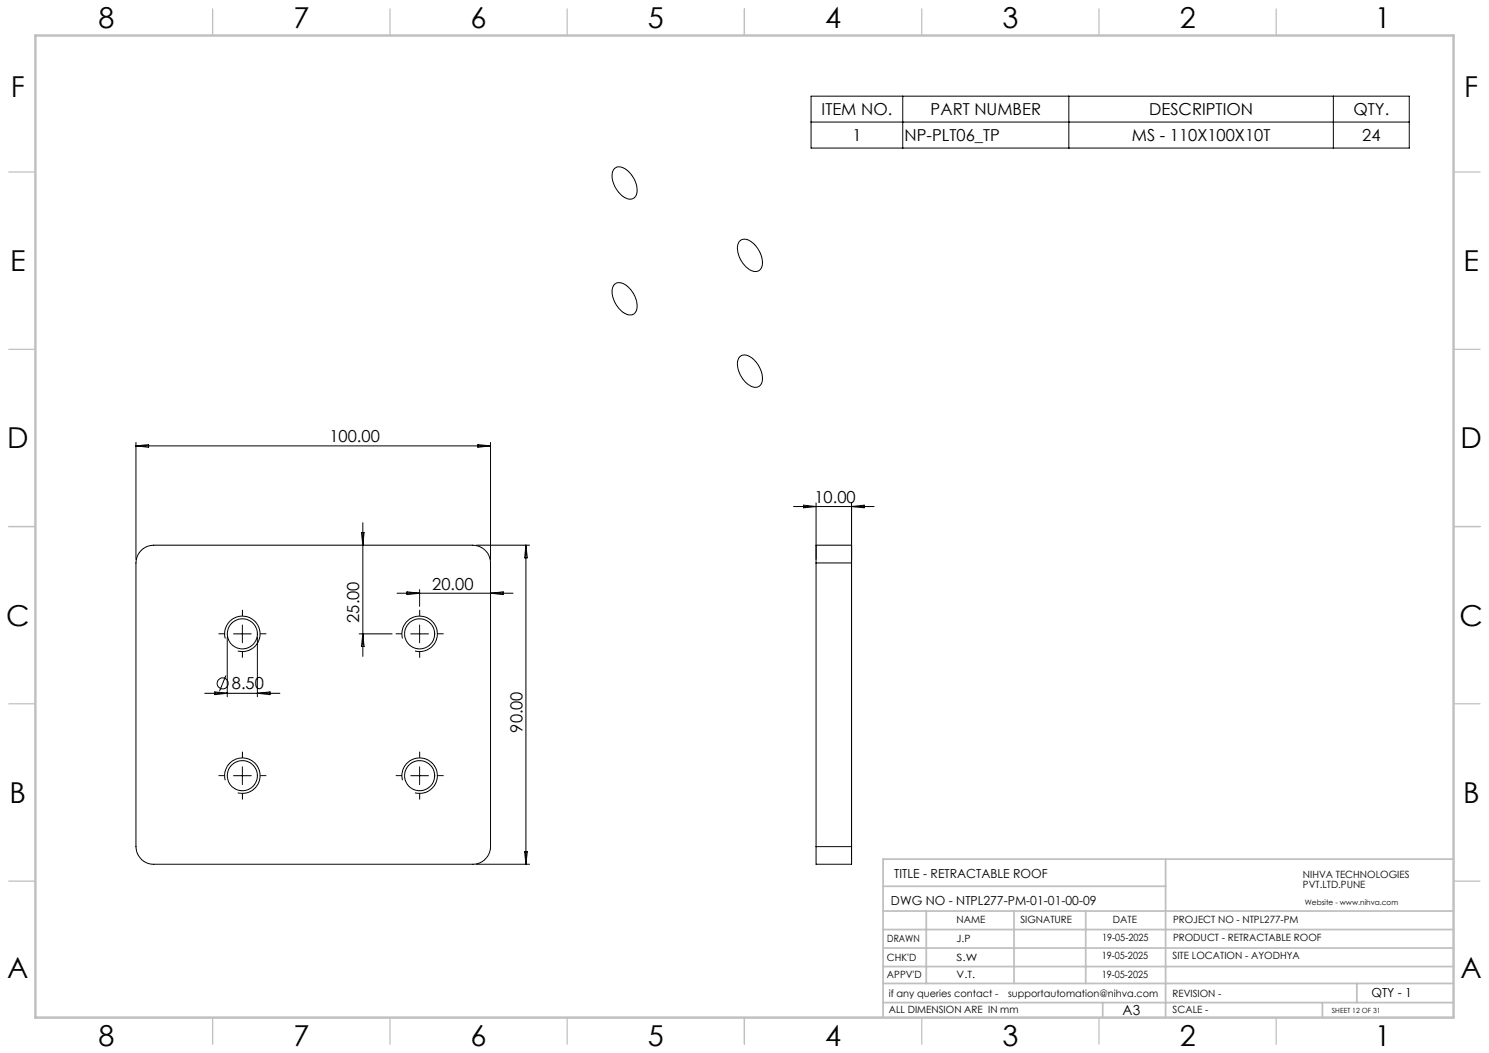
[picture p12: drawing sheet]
<svg xmlns="http://www.w3.org/2000/svg" width="420mm" height="297mm" viewBox="0 0 420 297" stroke-linecap="round" stroke-linejoin="round" font-family="sans-serif">
<g fill="none" stroke="#000" stroke-width=".28">
<path d="M228.8 27.1h168.7v14.7h-168.7zM228.8 34.4h168.7M254.6 27.1v14.7M301.5 27.1v14.7M376.1 27.1v14.7M173.4 47.5a3 3 0 0 1 4 1 6.5 6.5 0 0 1 2 6.7 2.32 2.32 0 0 1-3.7 .2 7.1 7.1 0 0 1-2.8-7.2zM208.6 68a2.62 2.62 0 0 1 3.7 .5 6.7 6.7 0 0 1 2.4 7.1 2.24 2.24 0 0 1-3.6 .2 7 7 0 0 1-2.8-7.2zM173.4 80.2a3.1 3.1 0 0 1 4.2 1.1 6.3 6.3 0 0 1 1.7 6.7 2.47 2.47 0 0 1-3.8-.1 7 7 0 0 1-2.6-7.1zM208.6 100.7a2.56 2.56 0 0 1 3.7 .4 6.8 6.8 0 0 1 2.4 7.1 2.24 2.24 0 0 1-3.6 .3 6.9 6.9 0 0 1-2.7-7.5zM38.3 124.8v33M38.3 125.8h100.1M38.3 125.8l3.6-.4v.7z"/>
<path d="M134.8 125.4l3.6 .4-3.6 .3zM138.4 124.8v33M39.6 155.5l.5-.5a5 5 0 0 1 3.3-1.2h89.9a5 5 0 0 1 5.1 5v80a5 5 0 0 1-5.1 5h-89.9a5 5 0 0 1-5.1-5l.1-80.7a4.8 4.8 0 0 1 1.2-2.6zM102 150.2h.7l-.4 3.6zM102.3 147.4v37.7M134.4 153.8h15M148.3 153.8v90M148.3 153.8l.4 3.5h-.7zM223.8 142.9h22.8M226.7 142.5l3.5 .4-3.5 .3zM230.2 158.8v-5h10v5M230.2 158.8h10"/>
<path d="M230.2 158.8v80M230.2 141.8v16M240.2 158.8v80M240.2 141.8v16M240.2 142.9l3.6-.4v.7zM64.1 179.8v16.7M65.9 178.8h5M68.4 176.3v5M72.6 179.8v16.7M101.3 178.8h9.3M102.3 178.8l.4 3.5h-.7zM112 167.3h32.7"/>
<path d="M114.8 166.9l3.6 .4-3.6 .4zM115.9 178.8h5M118.4 166.3v4.7M118.4 176.3v5M138.4 167.3l3.5-.4v.8zM57.7 195.5h21.3M60.6 195.2l3.5 .3-3.5 .4zM63.5 180.1a5 5 0 0 1 4.4-6.3 5 5 0 0 1 5.4 5.4 5 5 0 0 1-6.2 4.4M63.7 190.5l-1.8 4.5M72.6 195.5l3.6-.3v.7zM113.5 180.1a5 5 0 0 1 4.4-6.3 5 5 0 0 1 5.4 5.4 5 5 0 0 1-6.2 4.4M65.9 218.8h5"/>
<path d="M68.4 216.3v5M115.9 218.8h5M118.4 216.3v5M63.5 220.1a5 5 0 0 1 4.5-6.3 5 5 0 0 1 5.4 5.5 5 5 0 0 1-6.3 4.3M113.5 220.1a5 5 0 0 1 4.5-6.3 5 5 0 0 1 5.4 5.5 5 5 0 0 1-6.3 4.3M230.2 238.8v5h10v-5M230.2 238.8h10M134.4 243.8h15M148 240.2h.7l-.4 3.6z"/>
<circle cx="68.4" cy="178.8" r="4.2"/>
<circle cx="118.4" cy="178.8" r="4.2"/>
<circle cx="62.8" cy="192.7" r="1.55"/>
<circle cx="68.4" cy="218.8" r="4.2"/>
<circle cx="118.4" cy="218.8" r="4.3"/>
</g>
<g fill="none" stroke="#000" stroke-width=".28" stroke-dasharray="15.2 1.3 1.3 1.3" stroke-linecap="butt">
<path d="M63.4 178.8h-1.8M68.4 173.8v-1.8M73.4 178.8h1.7M113.4 178.8h-1.8M118.4 173.8v-1.8M123.4 178.8h1.7M68.4 183.8v1.7M118.4 183.8v1.7M63.4 218.8h-1.8M68.4 213.8v-1.8M73.4 218.8h1.7M113.4 218.8h-1.8"/>
<path d="M118.4 213.8v-1.8M123.4 218.8h1.7M68.4 223.8v1.7M118.4 223.8v1.7"/>
</g>
<g fill="none" stroke="#c0c0c0" stroke-width=".35">
<path d="M60 2.5v7.5M110 2.5v7.5M160 2.5v7.5M210 2.5v7.5M260 2.5v7.5M310 2.5v7.5M360 2.5v7.5M2.5 48.5h7.5M410 48.5h7.5M2.5 98.5h7.5M410 98.5h7.5M2.5 148.5h7.5"/>
<path d="M410 148.5h7.5M2.5 198.5h7.5M410 198.5h7.5M2.5 248.5h7.5M410 248.5h7.5M60 287v7.5M110 287v7.5M160 287v7.5M210 287v7.5M260 287v7.5M310 287v7.5M360 287v7.5"/>
</g>
<g fill="none" stroke="#c0c0c0" stroke-width=".5">
<path d="M249.1 257h160.9M249.1 250h79.7M261.3 257v20.4M286 257v20.4M306.2 257v20.4M328.8 242.3v44.7M410 242.3h-160.9v44.7M249.1 272.6h160.9M249.1 267.4h160.9M249.1 262.2h160.9M249.1 277.4h160.9M382.7 277.4v5.4"/>
<path d="M249.1 282.8h160.9M311 282.8v4.2M373 282.8v4.2"/>
</g>
<path d="M10 10h400v277h-400z" fill="none" stroke="#c0c0c0" stroke-width=".7"/>
<g font-size="8.1">
<text x="27.8" y="8">8</text>
<text x="82.8" y="8">7</text>
<text x="132.8" y="8">6</text>
<text x="182.8" y="8">5</text>
<text x="232.8" y="8">4</text>
<text x="282.8" y="8">3</text>
<text x="332.8" y="8">2</text>
<text x="387.8" y="8">1</text>
<text x="3" y="27.2">F</text>
<text x="413" y="27.2">F</text>
<text x="2.8" y="76.5">E</text>
<text x="412.8" y="76.5">E</text>
<text x="2" y="126.5">D</text>
<text x="412" y="126.5">D</text>
<text x="1.7" y="176.5">C</text>
<text x="411.7" y="176.5">C</text>
<text x="2.7" y="226.5">B</text>
<text x="412.7" y="226.5">B</text>
<text x="2" y="275.7">A</text>
<text x="412" y="275.7">A</text>
<text x="27.8" y="295">8</text>
<text x="82.8" y="295">7</text>
<text x="132.8" y="295">6</text>
<text x="182.8" y="295">5</text>
<text x="232.8" y="295">4</text>
<text x="282.8" y="295">3</text>
<text x="332.8" y="295">2</text>
<text x="387.8" y="295">1</text>
</g>
<g font-size="4.7">
<text x="231.8" y="32.4">ITEM NO.</text>
<text x="262.5" y="32.4">PART NUMBER</text>
<text x="324.2" y="32.4">DESCRIPTION</text>
<text x="381.8" y="32.4">QTY.</text>
<text x="240.4" y="39.8">1</text>
<text x="255.2" y="39.8">NP-PLT06_TP</text>
<text x="319.2" y="39.8">MS - 110X100X10T</text>
<text x="384.2" y="39.8">24</text>
<text x="92.9" y="124.7">100.00</text>
<text x="229.7" y="141.8">10.00</text>
<text x="121.9" y="166.3">20.00</text>
<text x="101.3" y="175.6" transform="rotate(-90 101.3 175.6)">25.00</text>
<text x="65.4" y="194.5">8.50</text>
<text x="147.4" y="206.6" transform="rotate(-90 147.4 206.6)">90.00</text>
</g>
<text font-size="3.9" x="316.7" y="286.4">A3</text>
<g font-size="3.5">
<text x="252.2" y="247.7">TITLE - RETRACTABLE ROOF</text>
<text x="251.3" y="255.1">DWG NO - NTPL277-PM-01-01-00-09</text>
<text x="386.8" y="281.1">QTY - 1</text>
</g>
<g font-size="2.8">
<text x="367.5" y="247.7">NIHVA TECHNOLOGIES</text>
<text x="367.5" y="250.5">PVT.LTD.PUNE</text>
<text x="269.8" y="260.4">NAME</text>
<text x="287.8" y="260.4">SIGNATURE</text>
<text x="313.9" y="260.5">DATE</text>
<text x="330.9" y="260.5">PROJECT NO - NTPL277-PM</text>
<text x="250.3" y="265.7">DRAWN</text>
<text x="269.8" y="265.7">J.P</text>
<text x="310.9" y="265.5">19-05-2025</text>
<text x="330.9" y="265.5">PRODUCT - RETRACTABLE ROOF</text>
<text x="250.2" y="271.1">CHK'D</text>
<text x="250.2" y="275.8">APPV'D</text>
<text x="269.8" y="271.1">S.W</text>
<text x="269.8" y="275.8">V.T.</text>
<text x="310.8" y="270.6">19-05-2025</text>
<text x="310.8" y="275.8">19-05-2025</text>
<text x="330.7" y="270.6">SITE LOCATION - AYODHYA</text>
<text x="250.7" y="281.1">if any queries contact -</text>
<text x="284.3" y="281.1">supportautomation@nihva.com</text>
<text x="330.7" y="281.1">REVISION -</text>
<text x="250.7" y="285.6">ALL DIMENSION ARE IN mm</text>
<text x="330.7" y="285.6">SCALE -</text>
</g>
<text font-size="2.1" x="368.1" y="255.1">Website - www.nihva.com</text>
<text font-size="2" x="375.7" y="285.6">SHEET 12 OF 31</text>
</svg>
